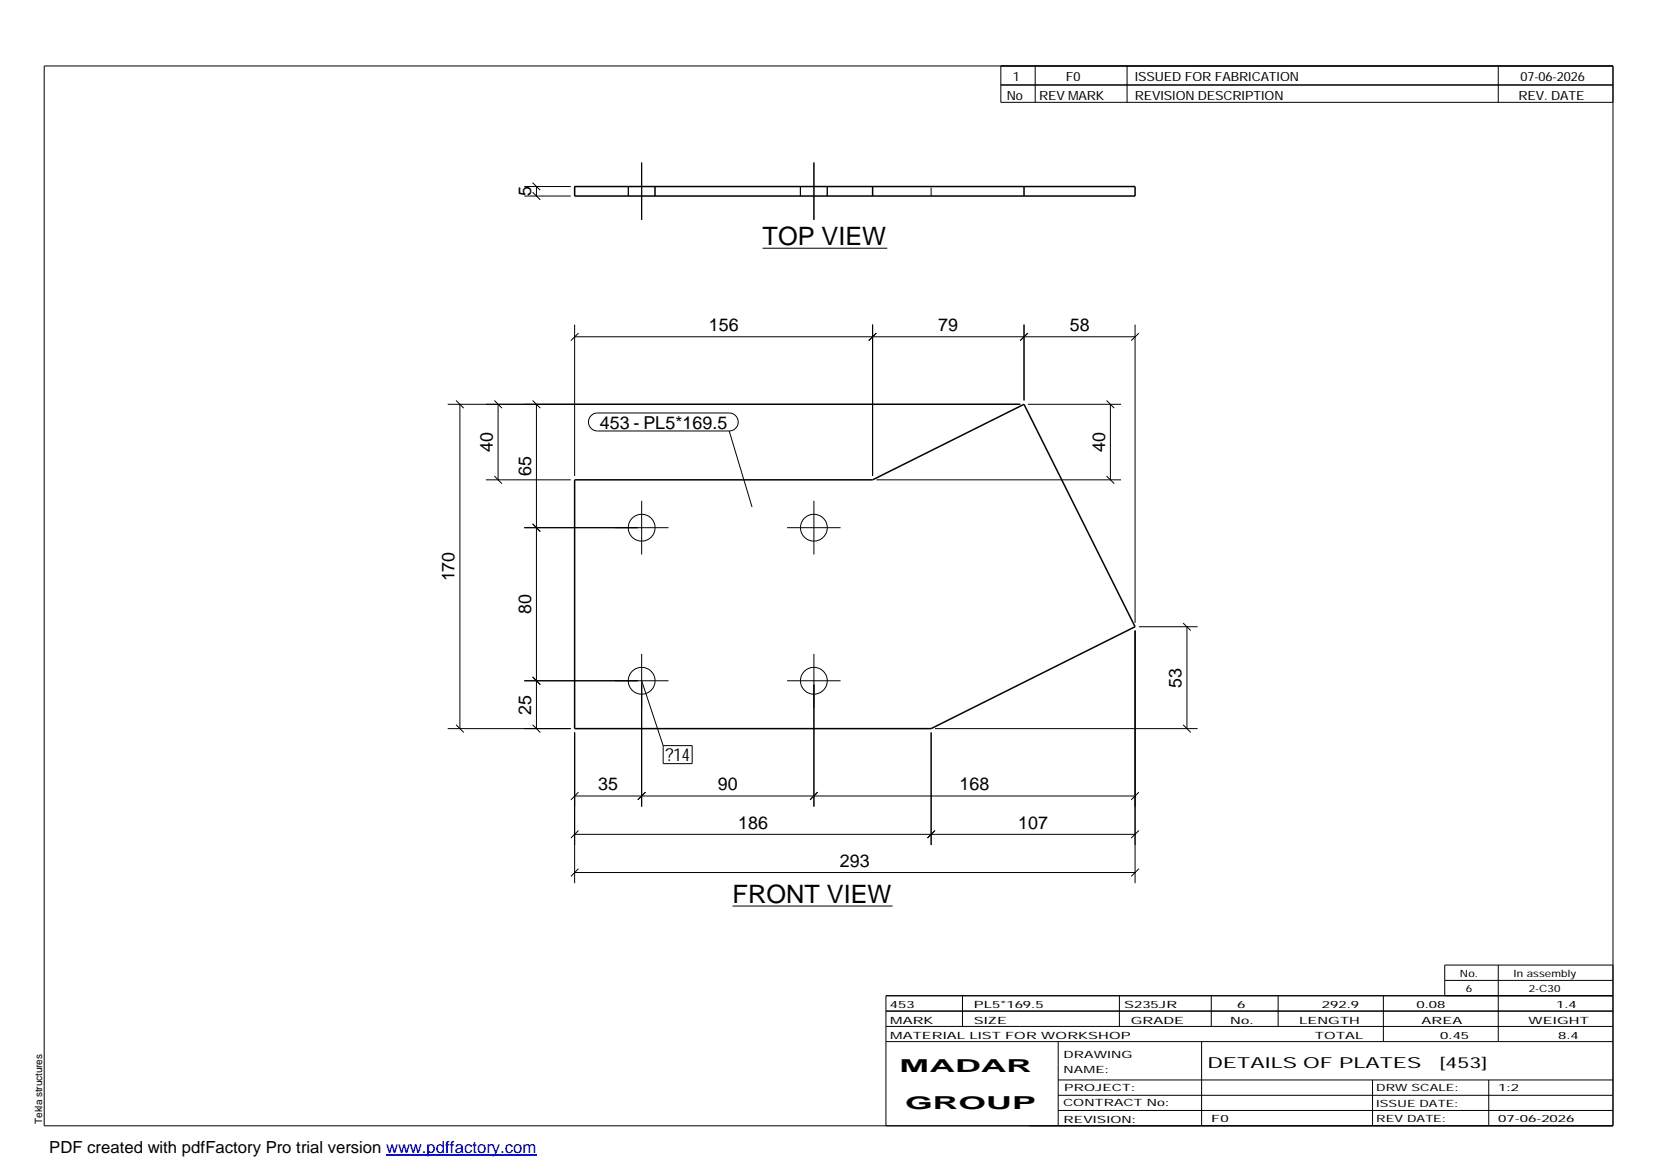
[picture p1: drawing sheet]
<svg xmlns="http://www.w3.org/2000/svg" width="420mm" height="297mm" viewBox="0 0 420 297" stroke-linecap="round" stroke-linejoin="round" font-family="sans-serif">
<g fill="none" stroke="#000" stroke-width=".25">
<path d="M11.2 16.7h398.3v269.1h-398.3zM254.1 16.7v9.3h155.4M262.8 16.7v9.3M286.1 16.7v9.3M380.4 16.7v9.3M254.1 21.6h155.4M133.1 49.8h11.8M133.1 47.4h11.8M135.2 48.8l2 1.9M135.2 46.4l2 1.9M136.2 47.4v2.4M159.5 47.4v2.4"/>
<path d="M162.9 41.3v14.5M166.3 47.4v2.4M203.2 47.4v2.4M206.6 41.3v14.5M210 47.4v2.4M193.6 63h31.7M145.9 82.4v38.4M145.9 85.5h142.3M146.9 84.6l-2 1.9M221.5 82.4v38.4M222.5 84.6l-1.9 1.9M260 82.4v19.3"/>
<path d="M260.9 84.6l-1.9 1.9M288.2 82.4v75.7M289.1 84.6l-1.9 1.9M113.7 102.6h145.3M115.8 101.7l1.9 1.9M116.8 102.6v82.4M125.5 101.7l1.9 1.9M126.4 102.6v19.2M135.2 101.7l2 1.9M136.2 102.6v82.4M150.1 105.5l.7-.5 .9-.2h33.4a2.29 2.29 0 0 1 2.3 2.3 2.29 2.29 0 0 1-2.3 2.3h-33.4a2.27 2.27 0 0 1-2.1-1.4 2.27 2.27 0 0 1 .5-2.5zM185.1 109.4l5.8 19.3"/>
<path d="M260.9 102.6h23.7M280.9 101.7l2 1.9M281.9 102.6v19.2M123.4 121.8h21.5M125.5 120.8l1.9 2M133.1 134h36.6M135.2 133l2 1.9M162.9 127.2v13.6M199.8 134h13.6M206.6 127.2v13.6M222.5 121.8h62.1M280.9 120.8l2 2"/>
<path d="M289.1 159.1h14.9M300.4 158.2l1.9 1.9M301.3 159.1v25.9M133.1 172.8h36.6M135.2 171.9l2 1.9M162.9 166v38.8M162.9 172.8l5.5 16.5M199.8 172.8h13.6M206.6 166v38.8M288.2 160.1v64.1M113.7 185h31.2M115.8 184l1.9 2"/>
<path d="M135.2 184l2 2M145.9 186v38.2M168.4 189.3h7.3v4.6h-7.3zM236.4 186v28.5M237.4 185h66.6M300.4 184l1.9 2M145.9 211.8h142.3M145.9 202.1h142.3M146.9 210.8l-2 2M146.9 201.1l-2 2M163.9 201.1l-2 2M207.6 201.1l-1.9 2"/>
<path d="M237.4 210.8l-1.9 2M289.1 210.8l-1.9 2M289.1 201.1l-1.9 2M145.9 221.5h142.3M146.9 220.5l-2 2M186 230h40.6M289.1 220.5l-1.9 2M224.9 256.7h184.6M244.3 252.8v7.8M284.2 252.8v7.8M307.5 252.8v7.8M324.5 252.8v7.8"/>
<path d="M351.2 252.8v11.6M366.8 248.9h42.7M380.4 245v19.4M409.5 245h-42.7v7.8M409.5 252.8h-184.6v33M224.9 264.4h184.6M224.9 260.6h184.6M268.6 264.4v21.4M268.6 274.2h140.9M268.6 278.1h140.9M305.1 264.4v21.4M348.4 274.2v11.6"/>
<path d="M378 274.2v11.6M268.6 281.9h140.9"/>
<circle cx="162.9" cy="134" r="3.4"/>
<circle cx="206.6" cy="134" r="3.4"/>
<circle cx="162.9" cy="172.8" r="3.4"/>
<circle cx="206.6" cy="172.8" r="3.4"/>
</g>
<path d="M145.9 47.4h142.3v2.4h-142.3zM221.5 47.4v2.4M260 47.4v2.4M145.9 121.8h75.6l38.5-19.2 28.2 56.5-51.8 25.9h-90.5z" fill="none" stroke="#000" stroke-width=".38"/>
<path d="M145.9 47.4v2.4M236.4 49.8v-2.4" fill="none" stroke="#000" stroke-width=".25" stroke-dasharray="2.1 2.1" stroke-linecap="butt"/>
<path d="M98 293.3h38.2" fill="none" stroke="#00f" stroke-width=".3"/>
<g font-size="6.4">
<text x="193.6" y="62.3">TOP VIEW</text>
<text x="186" y="229.3">FRONT VIEW</text>
</g>
<g font-size="4.5">
<text x="134.8" y="49.8" transform="rotate(-90 134.8 49.8)">5</text>
<text x="179.9" y="84.1">156</text>
<text x="238.2" y="84.1">79</text>
<text x="271.6" y="84.1">58</text>
<text x="152.3" y="108.8">453 - PL5*169.5</text>
<text x="125.1" y="114.8" transform="rotate(-90 125.1 114.8)">40</text>
<text x="280.5" y="114.8" transform="rotate(-90 280.5 114.8)">40</text>
<text x="134.8" y="120.8" transform="rotate(-90 134.8 120.8)">65</text>
<text x="115.4" y="147.6" transform="rotate(-90 115.4 147.6)">170</text>
<text x="134.8" y="155.9" transform="rotate(-90 134.8 155.9)">80</text>
<text x="300" y="174.6" transform="rotate(-90 300 174.6)">53</text>
<text x="134.8" y="181.4" transform="rotate(-90 134.8 181.4)">25</text>
<text x="168.9" y="193.3">?14</text>
<text x="151.9" y="200.7">35</text>
<text x="182.2" y="200.7">90</text>
<text x="243.6" y="200.7">168</text>
<text x="187.4" y="210.4">186</text>
<text x="258.5" y="210.4">107</text>
<text x="213.2" y="220.1">293</text>
<text x="228.4" y="272.3">MADAR</text>
<text x="229.8" y="281.6">GROUP</text>
</g>
<text font-size="4.2" x="12.5" y="292.7">PDF created with pdfFactory Pro trial version www.pdffactory.com</text>
<g font-size="3.9">
<text x="306.5" y="271.3">DETAILS OF PLATES</text>
<text x="365.4" y="271.3">[453]</text>
</g>
<g font-size="3.2">
<text x="257.1" y="20.5">1</text>
<text x="270.6" y="20.5">F0</text>
<text x="288.1" y="20.5">ISSUED FOR FABRICATION</text>
<text x="386" y="20.5">07-06-2026</text>
<text x="255.6" y="25.5">No</text>
<text x="263.8" y="25.5">REV MARK</text>
<text x="288.1" y="25.5">REVISION DESCRIPTION</text>
<text x="385.5" y="25.5">REV. DATE</text>
</g>
<g font-size="2.5">
<text x="370.6" y="247.9">No.</text>
<text x="372.1" y="251.8">6</text>
<text x="384.3" y="247.9">In assembly</text>
<text x="388.1" y="251.8">2-C30</text>
<text x="225.9" y="255.9">453</text>
<text x="247.3" y="255.9">PL5*169.5</text>
<text x="285.4" y="255.9">S235JR</text>
<text x="314.1" y="255.9">6</text>
<text x="335.6" y="255.9">292.9</text>
<text x="359.6" y="255.9">0.08</text>
<text x="395.1" y="255.9">1.4</text>
<text x="226" y="263.7">MATERIAL LIST FOR WORKSHOP</text>
<text x="226" y="259.9">MARK</text>
<text x="247.2" y="259.9">SIZE</text>
<text x="287.1" y="259.9">GRADE</text>
<text x="312.3" y="259.9">No.</text>
<text x="329.8" y="259.9">LENGTH</text>
<text x="333.8" y="263.7">TOTAL</text>
<text x="360.9" y="259.9">AREA</text>
<text x="365.6" y="263.7">0.45</text>
<text x="388.1" y="259.9">WEIGHT</text>
<text x="395.6" y="263.7">8.4</text>
<text x="270" y="268.5">DRAWING</text>
<text x="270" y="272.5">NAME:</text>
<text x="269.9" y="280.9">CONTRACT No:</text>
<text x="270.2" y="277">PROJECT:</text>
<text x="349.4" y="277.1">DRW SCALE:</text>
<text x="349.4" y="281">ISSUE DATE:</text>
<text x="380.4" y="277.1">1:2</text>
<text x="10.7" y="285.4" transform="rotate(-90 10.7 285.4)">Tekla structures</text>
<text x="270" y="285">REVISION:</text>
<text x="307.5" y="284.8">F0</text>
<text x="349.4" y="284.8">REV DATE:</text>
<text x="380.4" y="284.8">07-06-2026</text>
</g>
</svg>
